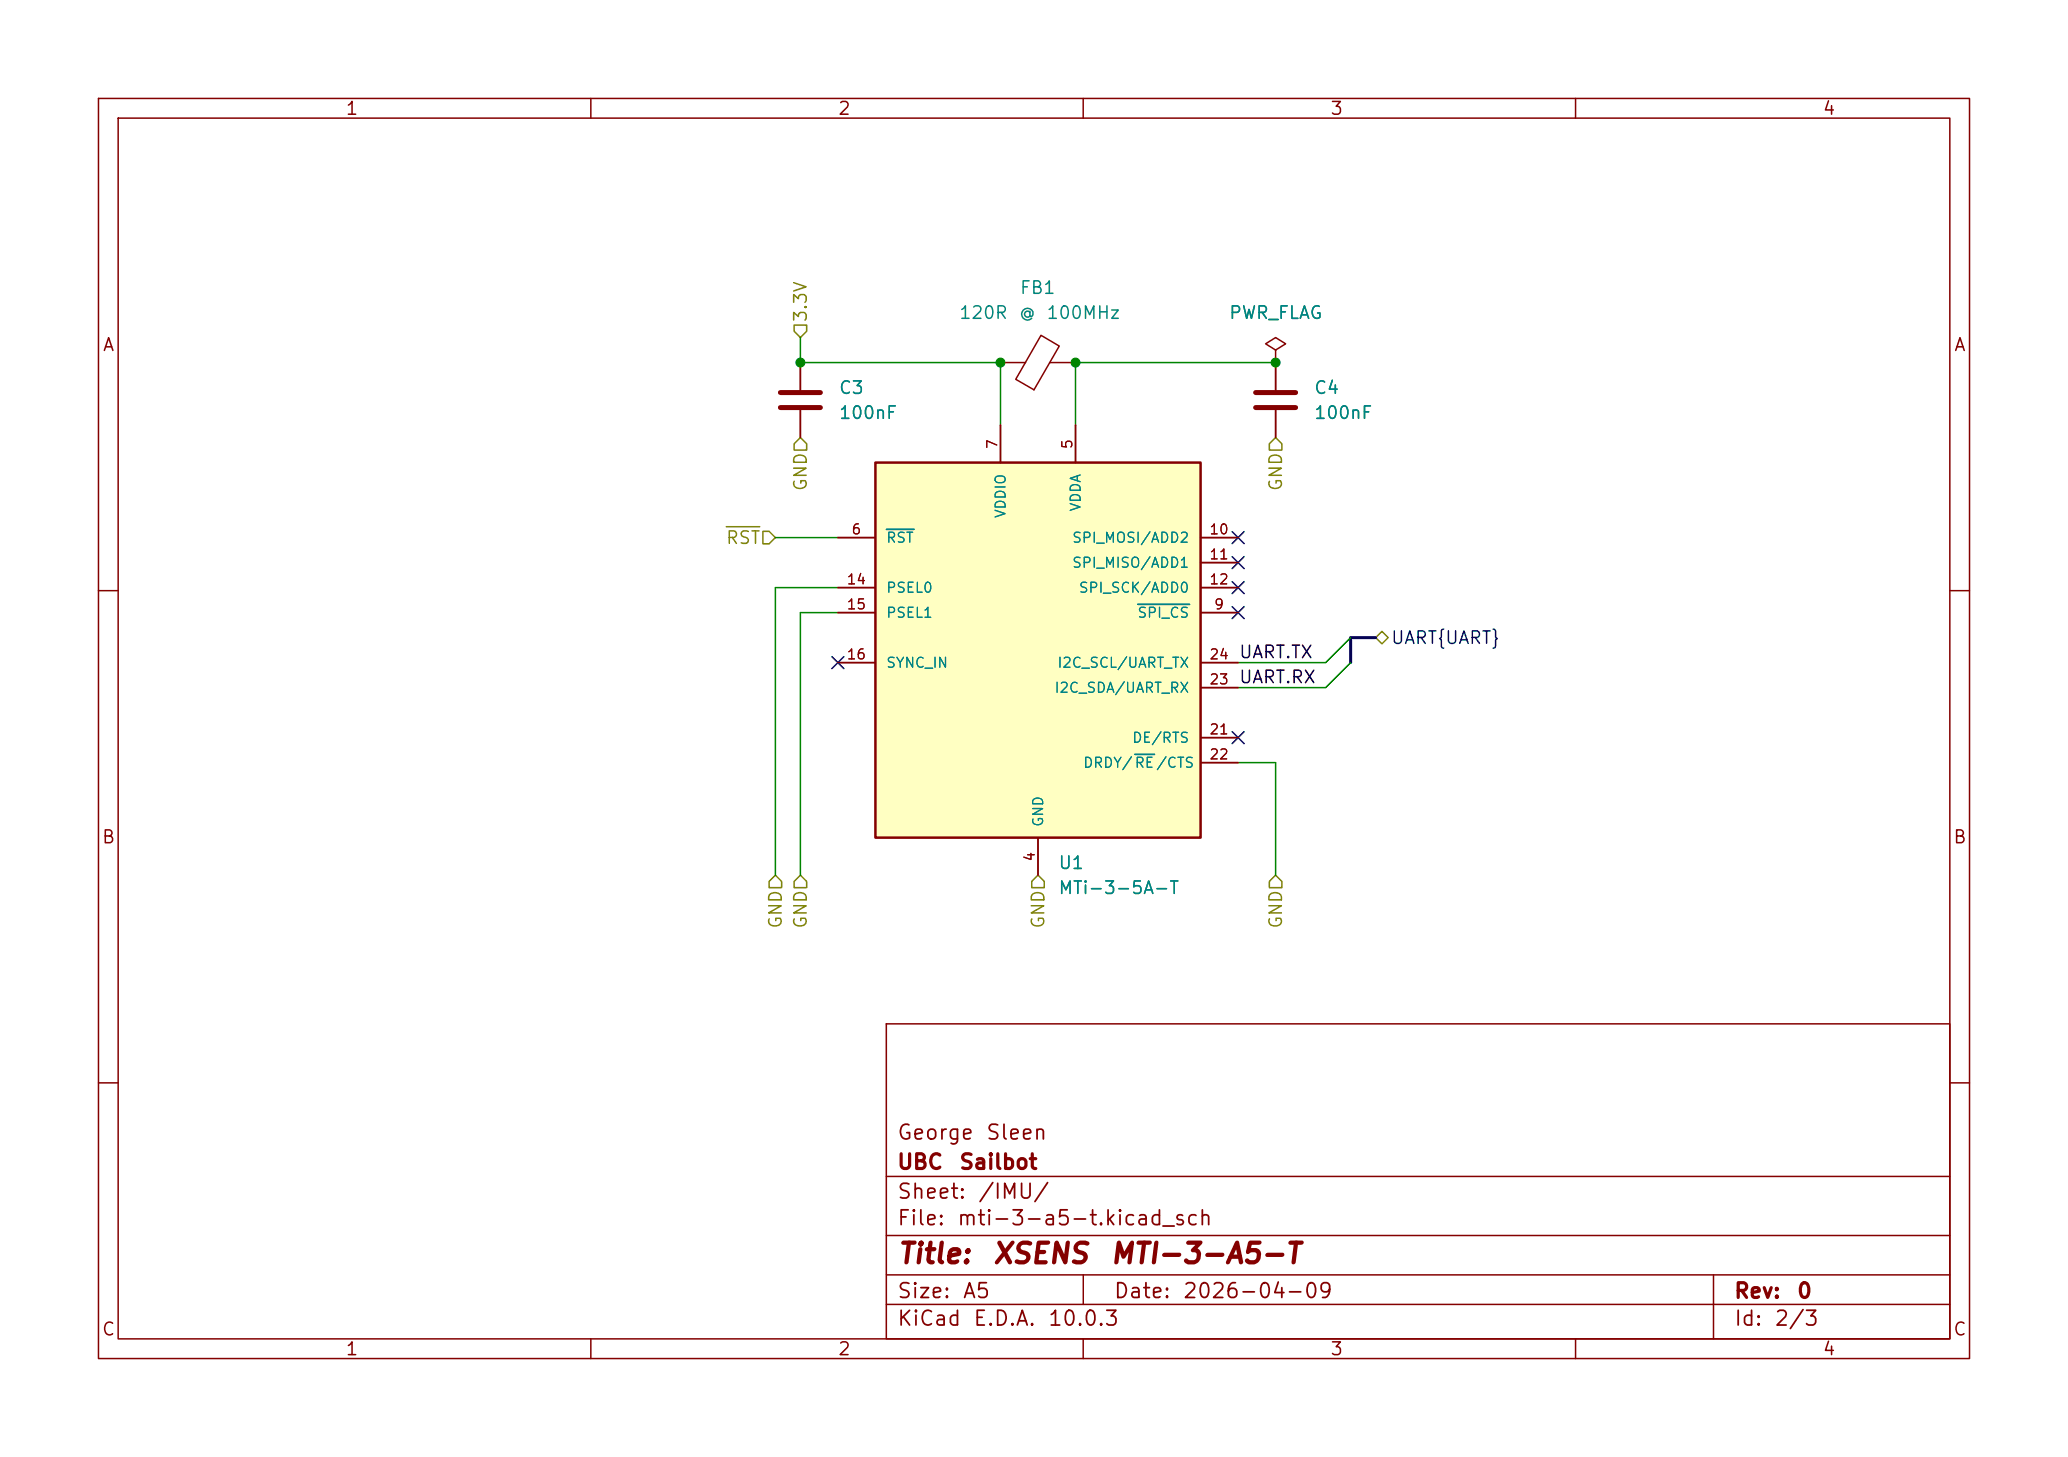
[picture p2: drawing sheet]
(kicad_sch
 (version 20260306)
 (generator "eeschema")
 (generator_version "10.0")
 (paper "A5")
 (title_block
  (title "XSENS MTI-3-A5-T")
  (date "2026-04-09")
  (rev "0")
  (company "UBC Sailbot")
  (comment 1 "George Sleen"))
 (lib_symbols
  (symbol "GS_Capacitor_THT:C_THT_Ceramic_Disk"
   (pin_numbers (hide yes))
   (pin_names
    (offset 0.254)) (exclude_from_sim no) (in_bom yes) (on_board yes)
   (in_pos_files yes)
   (duplicate_pin_numbers_are_jumpers no)
   (property "Reference" "C" (at 0.635 2.54 0) (show_name no) (do_not_autoplace no) (effects (font (size 1.27 1.27)) (justify left)))
   (property "Value" "C_Ceramic_Disk" (at 0.635 -2.54 0) (show_name no) (do_not_autoplace no) (effects (font (size 1.27 1.27)) (justify left)))
   (property "Footprint" "Capacitor_THT:C_Disc_D3.0mm_W2.0mm_P2.50mm" (at 0 22.352 0) (show_name no) (do_not_autoplace no) (hide yes) (effects (font (size 1.27 1.27))))
   (property "Datasheet" "" (at 0 13.716 0) (show_name no) (do_not_autoplace no) (hide yes) (effects (font (size 1.27 1.27))))
   (property "Description" "Unpolarized Capacitor" (at 0 15.748 0) (show_name no) (do_not_autoplace no) (hide yes) (effects (font (size 1.27 1.27))))
   (property "Field Validation Override" "Prototyping part" (at 0 0 0) (show_name no) (do_not_autoplace no) (hide yes) (effects (font (size 1.27 1.27))))
   (symbol "C_THT_Ceramic_Disk_0_1"
    (polyline (pts (xy -2.032 0.762) (xy 2.032 0.762)) (stroke (width 0.508) (type default)) (fill (type none)))
    (polyline (pts (xy -2.032 -0.762) (xy 2.032 -0.762)) (stroke (width 0.508) (type default)) (fill (type none))))
   (symbol "C_THT_Ceramic_Disk_1_1"
    (pin passive line (at 0 3.81 270) (length 2.794) (name "" (effects (font (size 1.27 1.27)))) (number "1" (effects (font (size 1.27 1.27)))))
    (pin passive line (at 0 -3.81 90) (length 2.794) (name "" (effects (font (size 1.27 1.27)))) (number "2" (effects (font (size 1.27 1.27))))))
   (embedded_fonts no))
  (symbol "GS_IMU:MTi-3-5A-T"
   (pin_names
    (offset 1.016)) (exclude_from_sim no) (in_bom yes) (on_board yes)
   (in_pos_files yes)
   (duplicate_pin_numbers_are_jumpers no)
   (property "Reference" "U" (at 16.51 20.32 0) (show_name no) (do_not_autoplace no) (effects (font (size 1.27 1.27)) (justify right bottom)))
   (property "Value" "MTi-3-5A-T" (at 16.51 22.86 0) (show_name no) (do_not_autoplace no) (effects (font (size 1.27 1.27)) (justify right bottom)))
   (property "Footprint" "GS_IMU:MTi-3-5A-T" (at 0 48.26 0) (show_name no) (do_not_autoplace no) (hide yes) (effects (font (size 1.27 1.27))))
   (property "Datasheet" "https://mtidocs.xsens.com/mti-1-series" (at 0 55.88 0) (show_name no) (do_not_autoplace no) (hide yes) (effects (font (size 1.27 1.27))))
   (property "Description" "9-axis AHRS module (gyro, accelerometer, magnetometer), SPI/I2C/UART, LGA-28" (at 0 50.8 0) (show_name no) (do_not_autoplace no) (hide yes) (effects (font (size 1.27 1.27))))
   (property "Manufacturer" "Movella" (at 0 45.72 0) (show_name no) (do_not_autoplace no) (hide yes) (effects (font (size 1.27 1.27))))
   (property "MPN" "MTi-3-5A-T" (at 0 58.42 0) (show_name no) (do_not_autoplace no) (hide yes) (effects (font (size 1.27 1.27))))
   (property "LCSC ID" "" (at 0 0 0) (show_name no) (do_not_autoplace no) (hide yes) (effects (font (size 1.27 1.27))))
   (property "Package" "LGA-28" (at 0 53.34 0) (show_name no) (do_not_autoplace no) (hide yes) (effects (font (size 1.27 1.27))))
   (symbol "MTi-3-5A-T_0_0"
    (rectangle (start -16.51 19.05) (end 16.51 -19.05) (stroke (width 0.254) (type default)) (fill (type background)))
    (pin no_connect line (at -20.32 -6.35 0) (length 3.81) (hide yes) (name "DNC" (effects (font (size 1.016 1.016)))) (number "1" (effects (font (size 1.016 1.016)))))
    (pin no_connect line (at -20.32 -7.62 0) (length 3.81) (hide yes) (name "DNC__1" (effects (font (size 1.016 1.016)))) (number "2" (effects (font (size 1.016 1.016)))))
    (pin no_connect line (at -20.32 -8.89 0) (length 3.81) (hide yes) (name "DNC__2" (effects (font (size 1.016 1.016)))) (number "3" (effects (font (size 1.016 1.016)))))
    (pin power_in line (at 0 -22.86 90) (length 3.81) (name "GND" (effects (font (size 1.016 1.016)))) (number "4" (effects (font (size 1.016 1.016)))))
    (pin power_in line (at 3.81 22.86 270) (length 3.81) (name "VDDA" (effects (font (size 1.016 1.016)))) (number "5" (effects (font (size 1.016 1.016)))))
    (pin input line (at -20.32 11.43 0) (length 3.81) (name "~{RST}" (effects (font (size 1.016 1.016)))) (number "6" (effects (font (size 1.016 1.016)))))
    (pin power_in line (at -3.81 22.86 270) (length 3.81) (name "VDDIO" (effects (font (size 1.016 1.016)))) (number "7" (effects (font (size 1.016 1.016)))))
    (pin input line (at 20.32 3.81 180) (length 3.81) (name "~{SPI_CS}" (effects (font (size 1.016 1.016)))) (number "9" (effects (font (size 1.016 1.016)))))
    (pin input line (at 20.32 11.43 180) (length 3.81) (name "SPI_MOSI/ADD2" (effects (font (size 1.016 1.016)))) (number "10" (effects (font (size 1.016 1.016)))))
    (pin bidirectional line (at 20.32 8.89 180) (length 3.81) (name "SPI_MISO/ADD1" (effects (font (size 1.016 1.016)))) (number "11" (effects (font (size 1.016 1.016)))))
    (pin input line (at 20.32 6.35 180) (length 3.81) (name "SPI_SCK/ADD0" (effects (font (size 1.016 1.016)))) (number "12" (effects (font (size 1.016 1.016)))))
    (pin input line (at -20.32 6.35 0) (length 3.81) (name "PSEL0" (effects (font (size 1.016 1.016)))) (number "14" (effects (font (size 1.016 1.016)))))
    (pin input line (at -20.32 3.81 0) (length 3.81) (name "PSEL1" (effects (font (size 1.016 1.016)))) (number "15" (effects (font (size 1.016 1.016)))))
    (pin input line (at -20.32 -1.27 0) (length 3.81) (name "SYNC_IN" (effects (font (size 1.016 1.016)))) (number "16" (effects (font (size 1.016 1.016)))))
    (pin no_connect line (at -20.32 -10.16 0) (length 3.81) (hide yes) (name "DNC__3" (effects (font (size 1.016 1.016)))) (number "18" (effects (font (size 1.016 1.016)))))
    (pin no_connect line (at -20.32 -11.43 0) (length 3.81) (hide yes) (name "DNC__4" (effects (font (size 1.016 1.016)))) (number "19" (effects (font (size 1.016 1.016)))))
    (pin no_connect line (at -20.32 -12.7 0) (length 3.81) (hide yes) (name "DNC__5" (effects (font (size 1.016 1.016)))) (number "20" (effects (font (size 1.016 1.016)))))
    (pin output line (at 20.32 -8.89 180) (length 3.81) (name "DE/RTS" (effects (font (size 1.016 1.016)))) (number "21" (effects (font (size 1.016 1.016)))))
    (pin bidirectional line (at 20.32 -11.43 180) (length 3.81) (name "DRDY/~{RE}/CTS" (effects (font (size 1.016 1.016)))) (number "22" (effects (font (size 1.016 1.016)))))
    (pin bidirectional line (at 20.32 -3.81 180) (length 3.81) (name "I2C_SDA/UART_RX" (effects (font (size 1.016 1.016)))) (number "23" (effects (font (size 1.016 1.016)))))
    (pin bidirectional line (at 20.32 -1.27 180) (length 3.81) (name "I2C_SCL/UART_TX" (effects (font (size 1.016 1.016)))) (number "24" (effects (font (size 1.016 1.016)))))
    (pin no_connect line (at -20.32 -13.97 0) (length 3.81) (hide yes) (name "DNC__6" (effects (font (size 1.016 1.016)))) (number "26" (effects (font (size 1.016 1.016)))))
    (pin no_connect line (at -20.32 -15.24 0) (length 3.81) (hide yes) (name "DNC__7" (effects (font (size 1.016 1.016)))) (number "27" (effects (font (size 1.016 1.016)))))
    (pin no_connect line (at -20.32 -16.51 0) (length 3.81) (hide yes) (name "DNC__8" (effects (font (size 1.016 1.016)))) (number "28" (effects (font (size 1.016 1.016))))))
   (symbol "MTi-3-5A-T_1_0"
    (pin passive line (at 0 -22.86 90) (length 3.81) (hide yes) (name "GND" (effects (font (size 1.016 1.016)))) (number "8" (effects (font (size 1.016 1.016)))))
    (pin passive line (at 0 -22.86 90) (length 3.81) (hide yes) (name "GND" (effects (font (size 1.016 1.016)))) (number "13" (effects (font (size 1.016 1.016)))))
    (pin no_connect line (at -20.32 -5.08 0) (length 3.81) (hide yes) (name "RESERVED" (effects (font (size 1.016 1.016)))) (number "17" (effects (font (size 1.016 1.016)))))
    (pin passive line (at 0 -22.86 90) (length 3.81) (hide yes) (name "GND" (effects (font (size 1.016 1.016)))) (number "25" (effects (font (size 1.016 1.016))))))
   (embedded_fonts no))
  (symbol "GS_Inductors:FB_0603_120R"
   (pin_numbers (hide yes))
   (pin_names
    (offset 0)) (exclude_from_sim no) (in_bom yes) (on_board yes)
   (in_pos_files yes)
   (duplicate_pin_numbers_are_jumpers no)
   (property "Reference" "FB" (at -3.81 0.635 90) (show_name no) (do_not_autoplace no) (effects (font (size 1.27 1.27))))
   (property "Value" "120R @ 100MHz" (at 3.81 0 90) (show_name no) (do_not_autoplace no) (effects (font (size 1.27 1.27))))
   (property "Footprint" "GS_Inductors:L_0603_1608Metric" (at 0 27.94 0) (show_name no) (do_not_autoplace no) (hide yes) (effects (font (size 1.27 1.27))))
   (property "Datasheet" "https://www.lcsc.com/datasheet/C85831.pdf" (at 0 25.4 0) (show_name no) (do_not_autoplace no) (hide yes) (effects (font (size 1.27 1.27))))
   (property "Description" "Ferrite bead" (at 0 12.7 0) (show_name no) (do_not_autoplace no) (hide yes) (effects (font (size 1.27 1.27))))
   (property "Manufacturer" "muRata" (at 0 17.78 0) (show_name no) (do_not_autoplace no) (hide yes) (effects (font (size 1.27 1.27))))
   (property "MPN" "BLM18KG121TN1D" (at 0 15.24 0) (show_name no) (do_not_autoplace no) (hide yes) (effects (font (size 1.27 1.27))))
   (property "LCSC ID" "C85831" (at 0 20.32 0) (show_name no) (do_not_autoplace no) (hide yes) (effects (font (size 1.27 1.27))))
   (property "Package" "0603" (at 0 22.86 0) (show_name no) (do_not_autoplace no) (hide yes) (effects (font (size 1.27 1.27))))
   (symbol "FB_0603_120R_0_1"
    (polyline (pts (xy -2.7686 0.4064) (xy -1.7018 2.2606) (xy 2.7686 -0.3048) (xy 1.6764 -2.159) (xy -2.7686 0.4064)) (stroke (width 0) (type default)) (fill (type none)))
    (polyline (pts (xy 0 1.27) (xy 0 1.2954)) (stroke (width 0) (type default)) (fill (type none)))
    (polyline (pts (xy 0 -1.27) (xy 0 -1.2192)) (stroke (width 0) (type default)) (fill (type none))))
   (symbol "FB_0603_120R_1_1"
    (pin passive line (at 0 3.81 270) (length 2.54) (name "" (effects (font (size 1.27 1.27)))) (number "1" (effects (font (size 1.27 1.27)))))
    (pin passive line (at 0 -3.81 90) (length 2.54) (name "" (effects (font (size 1.27 1.27)))) (number "2" (effects (font (size 1.27 1.27))))))
   (embedded_fonts no))
  (symbol "power:PWR_FLAG"
   (power global)
   (pin_numbers (hide yes))
   (pin_names
    (offset 0) (hide yes)) (exclude_from_sim no) (in_bom yes) (on_board yes)
   (in_pos_files yes)
   (duplicate_pin_numbers_are_jumpers no)
   (property "Reference" "#FLG" (at 0 1.905 0) (show_name no) (do_not_autoplace no) (hide yes) (effects (font (size 1.27 1.27))))
   (property "Value" "PWR_FLAG" (at 0 3.81 0) (show_name no) (do_not_autoplace no) (effects (font (size 1.27 1.27))))
   (property "Footprint" "" (at 0 0 0) (show_name no) (do_not_autoplace no) (hide yes) (effects (font (size 1.27 1.27))))
   (property "Datasheet" "" (at 0 0 0) (show_name no) (do_not_autoplace no) (hide yes) (effects (font (size 1.27 1.27))))
   (property "Description" "Special symbol for telling ERC where power comes from" (at 0 0 0) (show_name no) (do_not_autoplace no) (hide yes) (effects (font (size 1.27 1.27))))
   (symbol "PWR_FLAG_0_0"
    (pin power_out line (at 0 0 90) (length 0) (name "" (effects (font (size 1.27 1.27)))) (number "1" (effects (font (size 1.27 1.27))))))
   (symbol "PWR_FLAG_0_1"
    (polyline (pts (xy 0 0) (xy 0 1.27) (xy -1.016 1.905) (xy 0 2.54) (xy 1.016 1.905) (xy 0 1.27)) (stroke (width 0) (type default)) (fill (type none))))
   (embedded_fonts no)))
 (junction
  (at 101.6 36.83)
  (diameter 0)
  (color 0 0 0 0))
 (junction
  (at 109.22 36.83)
  (diameter 0)
  (color 0 0 0 0))
 (junction
  (at 129.54 36.83)
  (diameter 0)
  (color 0 0 0 0))
 (junction
  (at 81.28 36.83)
  (diameter 0)
  (color 0 0 0 0))
 (no_connect
  (at 125.73 62.23))
 (no_connect
  (at 125.73 59.69))
 (no_connect
  (at 85.09 67.31))
 (no_connect
  (at 125.73 54.61))
 (no_connect
  (at 125.73 74.93))
 (no_connect
  (at 125.73 57.15))
 (bus_entry
  (at 137.16 67.31)
  (size -2.54 2.54)
  (stroke (width 0) (type default)))
 (bus_entry
  (at 137.16 64.77)
  (size -2.54 2.54)
  (stroke (width 0) (type default)))
 (wire
  (pts (xy 125.73 67.31) (xy 134.62 67.31))
  (stroke (width 0) (type default)))
 (wire
  (pts (xy 129.54 77.47) (xy 129.54 88.9))
  (stroke (width 0) (type default)))
 (bus
  (pts (xy 139.7 64.77) (xy 137.16 64.77))
  (stroke (width 0) (type default)))
 (wire
  (pts (xy 129.54 77.47) (xy 125.73 77.47))
  (stroke (width 0) (type default)))
 (wire
  (pts (xy 78.74 59.69) (xy 78.74 88.9))
  (stroke (width 0) (type default)))
 (wire
  (pts (xy 81.28 62.23) (xy 81.28 88.9))
  (stroke (width 0) (type default)))
 (wire
  (pts (xy 109.22 36.83) (xy 129.54 36.83))
  (stroke (width 0) (type default)))
 (wire
  (pts (xy 109.22 36.83) (xy 109.22 43.18))
  (stroke (width 0) (type default)))
 (wire
  (pts (xy 125.73 69.85) (xy 134.62 69.85))
  (stroke (width 0) (type default)))
 (bus
  (pts (xy 137.16 64.77) (xy 137.16 67.31))
  (stroke (width 0) (type default)))
 (wire
  (pts (xy 81.28 36.83) (xy 101.6 36.83))
  (stroke (width 0) (type default)))
 (wire
  (pts (xy 81.28 34.29) (xy 81.28 36.83))
  (stroke (width 0) (type default)))
 (wire
  (pts (xy 78.74 54.61) (xy 85.09 54.61))
  (stroke (width 0) (type default)))
 (wire
  (pts (xy 85.09 59.69) (xy 78.74 59.69))
  (stroke (width 0) (type default)))
 (wire
  (pts (xy 101.6 36.83) (xy 101.6 43.18))
  (stroke (width 0) (type default)))
 (wire
  (pts (xy 85.09 62.23) (xy 81.28 62.23))
  (stroke (width 0) (type default)))
 (label "UART.TX"
  (at 125.73 67.31 0)
  (effects (font (size 1.27 1.27)) (justify left bottom)))
 (label "UART.RX"
  (at 125.73 69.85 0)
  (effects (font (size 1.27 1.27)) (justify left bottom)))
 (hierarchical_label "UART{UART}"
  (shape bidirectional)
  (at 139.7 64.77 0)
  (effects (font (size 1.27 1.27)) (justify left)))
 (hierarchical_label "GND"
  (shape input)
  (at 78.74 88.9 270)
  (effects (font (size 1.27 1.27)) (justify right)))
 (hierarchical_label "3.3V"
  (shape input)
  (at 81.28 34.29 90)
  (effects (font (size 1.27 1.27)) (justify left)))
 (hierarchical_label "GND"
  (shape input)
  (at 129.54 88.9 270)
  (effects (font (size 1.27 1.27)) (justify right)))
 (hierarchical_label "GND"
  (shape input)
  (at 81.28 88.9 270)
  (effects (font (size 1.27 1.27)) (justify right)))
 (hierarchical_label "GND"
  (shape input)
  (at 81.28 44.45 270)
  (effects (font (size 1.27 1.27)) (justify right)))
 (hierarchical_label "GND"
  (shape input)
  (at 105.41 88.9 270)
  (effects (font (size 1.27 1.27)) (justify right)))
 (hierarchical_label "GND"
  (shape input)
  (at 129.54 44.45 270)
  (effects (font (size 1.27 1.27)) (justify right)))
 (hierarchical_label "~{RST}"
  (shape input)
  (at 78.74 54.61 180)
  (effects (font (size 1.27 1.27)) (justify right)))
 (symbol
  (lib_id "GS_Inductors:FB_0603_120R")
  (at 105.41 36.83 90)
  (unit 1)
  (body_style 1)
  (exclude_from_sim no)
  (in_bom yes)
  (on_board yes)
  (in_pos_files yes)
  (dnp no)
  (fields_autoplaced yes)
  (property "Reference" "FB1" (at 105.3592 29.21 90) (show_name no) (do_not_autoplace no) (effects (font (size 1.27 1.27))))
  (property "Value" "120R @ 100MHz" (at 105.3592 31.75 90) (show_name no) (do_not_autoplace no) (effects (font (size 1.27 1.27))))
  (property "Footprint" "GS_Inductors:L_0603_1608Metric" (at 77.47 36.83 0) (hide yes) (show_name no) (do_not_autoplace no) (effects (font (size 1.27 1.27))))
  (property "Datasheet" "https://www.lcsc.com/datasheet/C85831.pdf" (at 80.01 36.83 0) (hide yes) (show_name no) (do_not_autoplace no) (effects (font (size 1.27 1.27))))
  (property "Description" "Ferrite bead" (at 92.71 36.83 0) (hide yes) (show_name no) (do_not_autoplace no) (effects (font (size 1.27 1.27))))
  (property "Manufacturer" "muRata" (at 87.63 36.83 0) (hide yes) (show_name no) (do_not_autoplace no) (effects (font (size 1.27 1.27))))
  (property "MPN" "BLM18KG121TN1D" (at 90.17 36.83 0) (hide yes) (show_name no) (do_not_autoplace no) (effects (font (size 1.27 1.27))))
  (property "LCSC ID" "C85831" (at 85.09 36.83 0) (hide yes) (show_name no) (do_not_autoplace no) (effects (font (size 1.27 1.27))))
  (property "Package" "0603" (at 82.55 36.83 0) (hide yes) (show_name no) (do_not_autoplace no) (effects (font (size 1.27 1.27))))
  (pin "1")
  (pin "2"))
 (symbol
  (lib_id "power:PWR_FLAG")
  (at 129.54 36.83 0)
  (unit 1)
  (body_style 1)
  (exclude_from_sim no)
  (in_bom yes)
  (on_board yes)
  (in_pos_files yes)
  (dnp no)
  (fields_autoplaced yes)
  (property "Reference" "#FLG01" (at 129.54 34.925 0) (hide yes) (show_name no) (do_not_autoplace no) (effects (font (size 1.27 1.27))))
  (property "Value" "PWR_FLAG" (at 129.54 31.75 0) (show_name no) (do_not_autoplace no) (effects (font (size 1.27 1.27))))
  (property "Footprint" "" (at 129.54 36.83 0) (hide yes) (show_name no) (do_not_autoplace no) (effects (font (size 1.27 1.27))))
  (property "Datasheet" "" (at 129.54 36.83 0) (hide yes) (show_name no) (do_not_autoplace no) (effects (font (size 1.27 1.27))))
  (property "Description" "Special symbol for telling ERC where power comes from" (at 129.54 36.83 0) (hide yes) (show_name no) (do_not_autoplace no) (effects (font (size 1.27 1.27))))
  (pin "1"))
 (symbol
  (lib_id "GS_Capacitor_THT:C_THT_Ceramic_Disk")
  (at 129.54 40.64 0)
  (unit 1)
  (body_style 1)
  (exclude_from_sim no)
  (in_bom yes)
  (on_board yes)
  (in_pos_files yes)
  (dnp no)
  (fields_autoplaced yes)
  (property "Reference" "C4" (at 133.35 39.3699 0) (show_name no) (do_not_autoplace no) (effects (font (size 1.27 1.27)) (justify left)))
  (property "Value" "100nF" (at 133.35 41.9099 0) (show_name no) (do_not_autoplace no) (effects (font (size 1.27 1.27)) (justify left)))
  (property "Footprint" "Capacitor_THT:C_Disc_D3.0mm_W2.0mm_P2.50mm" (at 129.54 18.288 0) (hide yes) (show_name no) (do_not_autoplace no) (effects (font (size 1.27 1.27))))
  (property "Datasheet" "" (at 129.54 26.924 0) (hide yes) (show_name no) (do_not_autoplace no) (effects (font (size 1.27 1.27))))
  (property "Description" "Unpolarized Capacitor" (at 129.54 24.892 0) (hide yes) (show_name no) (do_not_autoplace no) (effects (font (size 1.27 1.27))))
  (property "Field Validation Override" "Prototyping part" (at 129.54 40.64 0) (hide yes) (show_name no) (do_not_autoplace no) (effects (font (size 1.27 1.27))))
  (pin "1")
  (pin "2"))
 (symbol
  (lib_id "GS_IMU:MTi-3-5A-T")
  (at 105.41 66.04 0)
  (unit 1)
  (body_style 1)
  (exclude_from_sim no)
  (in_bom yes)
  (on_board yes)
  (in_pos_files yes)
  (dnp no)
  (fields_autoplaced yes)
  (property "Reference" "U1" (at 107.3786 87.63 0) (show_name no) (do_not_autoplace no) (effects (font (size 1.27 1.27)) (justify left)))
  (property "Value" "MTi-3-5A-T" (at 107.3786 90.17 0) (show_name no) (do_not_autoplace no) (effects (font (size 1.27 1.27)) (justify left)))
  (property "Footprint" "GS_Sockets:PLCC-28-AT" (at 105.41 17.78 0) (hide yes) (show_name no) (do_not_autoplace no) (effects (font (size 1.27 1.27))))
  (property "Datasheet" "https://mtidocs.xsens.com/mti-1-series" (at 105.41 10.16 0) (hide yes) (show_name no) (do_not_autoplace no) (effects (font (size 1.27 1.27))))
  (property "Description" "9-axis AHRS module (gyro, accelerometer, magnetometer), SPI/I2C/UART, LGA-28" (at 105.41 15.24 0) (hide yes) (show_name no) (do_not_autoplace no) (effects (font (size 1.27 1.27))))
  (property "Manufacturer" "Movella" (at 105.41 20.32 0) (hide yes) (show_name no) (do_not_autoplace no) (effects (font (size 1.27 1.27))))
  (property "MPN" "MTi-3-5A-T" (at 105.41 7.62 0) (hide yes) (show_name no) (do_not_autoplace no) (effects (font (size 1.27 1.27))))
  (property "LCSC ID" "" (at 105.41 66.04 0) (hide yes) (show_name no) (do_not_autoplace no) (effects (font (size 1.27 1.27))))
  (property "Package" "LGA-28" (at 105.41 12.7 0) (hide yes) (show_name no) (do_not_autoplace no) (effects (font (size 1.27 1.27))))
  (pin "4")
  (pin "1")
  (pin "7")
  (pin "5")
  (pin "2")
  (pin "3")
  (pin "8")
  (pin "6")
  (pin "26")
  (pin "10")
  (pin "28")
  (pin "23")
  (pin "25")
  (pin "11")
  (pin "12")
  (pin "20")
  (pin "24")
  (pin "14")
  (pin "15")
  (pin "21")
  (pin "16")
  (pin "9")
  (pin "19")
  (pin "22")
  (pin "27")
  (pin "18")
  (pin "17")
  (pin "13"))
 (symbol
  (lib_id "GS_Capacitor_THT:C_THT_Ceramic_Disk")
  (at 81.28 40.64 0)
  (unit 1)
  (body_style 1)
  (exclude_from_sim no)
  (in_bom yes)
  (on_board yes)
  (in_pos_files yes)
  (dnp no)
  (fields_autoplaced yes)
  (property "Reference" "C3" (at 85.09 39.3699 0) (show_name no) (do_not_autoplace no) (effects (font (size 1.27 1.27)) (justify left)))
  (property "Value" "100nF" (at 85.09 41.9099 0) (show_name no) (do_not_autoplace no) (effects (font (size 1.27 1.27)) (justify left)))
  (property "Footprint" "Capacitor_THT:C_Disc_D3.0mm_W2.0mm_P2.50mm" (at 81.28 18.288 0) (hide yes) (show_name no) (do_not_autoplace no) (effects (font (size 1.27 1.27))))
  (property "Datasheet" "" (at 81.28 26.924 0) (hide yes) (show_name no) (do_not_autoplace no) (effects (font (size 1.27 1.27))))
  (property "Description" "Unpolarized Capacitor" (at 81.28 24.892 0) (hide yes) (show_name no) (do_not_autoplace no) (effects (font (size 1.27 1.27))))
  (property "Field Validation Override" "Prototyping part" (at 81.28 40.64 0) (hide yes) (show_name no) (do_not_autoplace no) (effects (font (size 1.27 1.27))))
  (pin "1")
  (pin "2")))
